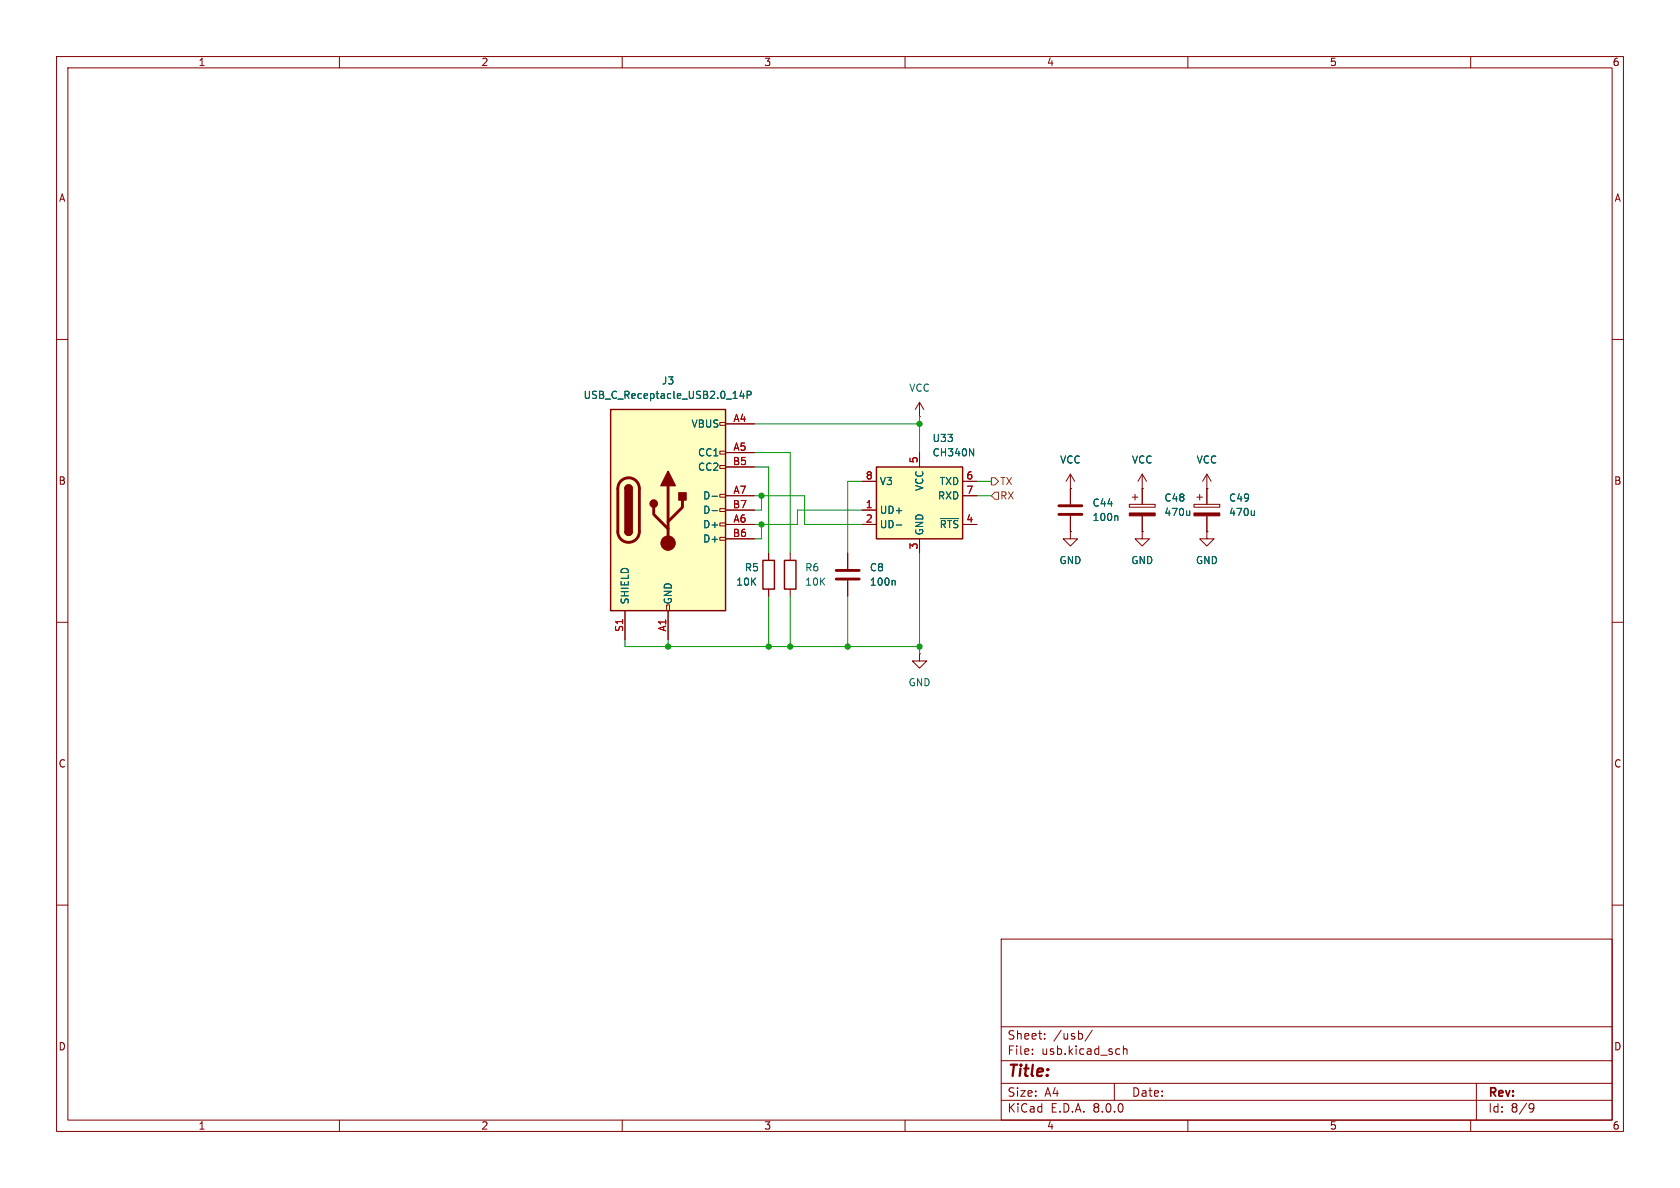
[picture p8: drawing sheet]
<svg xmlns="http://www.w3.org/2000/svg" width="297mm" height="210mm" viewBox="0 0 297 210" stroke-linecap="round" stroke-linejoin="round" font-family="sans-serif">
<g fill="none" stroke="#840000" stroke-width=".18">
<path d="M10 10h277v190h-277zM12 12h273v186h-273zM60 10v2M110 10v2M160 10v2M210 10v2M260 10v2M10 60h2M285 60h2M162.6 73.7h.1M162.6 71.1l-.8 1.3M162.6 71.1v2.6"/>
<path d="M162.6 71.1l.7 1.3M149.9 97.8v2.8M189.2 94v1.3h1.3l-1.3 1.2-1.2-1.2h1.2M189.2 94h.1M189.2 86.4h.1M189.2 83.8v5.4M189.2 91.2v2.8M189.2 83.8l-.7 1.3M189.2 83.8l.8 1.3M199.6 89.2h4.6v.5h-4.6zM200.2 87.9h1M200.7 87.4v1"/>
<path d="M201.9 86.4h.1M201.9 83.8l-.7 1.3M201.9 83.8v5.4M201.9 91.2v2.8M201.9 83.8l.8 1.3M213.4 94v1.3h1.2l-1.2 1.2-1.3-1.2h1.3M213.4 94h.1M10 110h2M149.9 102.6v2.8M162.6 115.6v1.2h1.2l-1.2 1.3-1.3-1.3h1.3M162.6 115.6h.1M285 110h2"/>
<path d="M10 160h2M285 160h2M177 166h108v32h-108zM60 198v2M110 198v2M160 198v2M177 194.5h108M177 191.5h108M177 187.5h108M177 181.5h108M182.5 186.3v.1M182.5 185.5v.1"/>
<path d="M184.7 183.6v.1M184.7 182.8v.1M193.1 182.1l-1.3 2M197 191.5v3M197.8 185.4l.2 .1M198 186.3l-.2 .1M198.6 184.9v1.5M198.6 185.5l.2-.1 .4 .1v.9M210 198v2M260 198v2M261 191.5v6.5M270.6 195.1l.5 .1a.99 .99 0 0 1-.4 1.4h-.2"/>
<path d="M271.2 195.7l-.3 .3h-.3"/>
</g>
<path d="M187.2 90.9h4.1M187.2 89.4h4.1M147.8 102.4h4.1M147.8 100.8h4.1" fill="none" stroke="#840000" stroke-width=".51"/>
<path d="M197.4 91.2l.2 .2v.6M210.3 90.3v.8M210.3 91l-.2 .1M158.1 102.6l.2 .2v.6" fill="none" stroke="#006464" stroke-width=".18"/>
<path d="M199.6 90.7h4.6v.5h-4.6z" fill="#840000" stroke="#840000" stroke-width=".18"/>
<path d="M154.9 82.6h15.3v12.7h-15.3z" fill="#ffffc2"/>
<path d="M138.7 99.1h2v5h-2zM154.9 82.6h15.3v12.7h-15.3z" fill="none" stroke="#840000" stroke-width=".25"/>
<g fill="none" stroke="#840000" stroke-width=".18">
<path d="M139.7 97.8v1.3M152.4 90.2h2.5M152.4 92.7h2.5M152.4 85.1h2.5M162.6 80v2.6M162.6 95.3v2.5M170.2 92.7h2.5M170.2 85.1h2.5M170.2 87.6h2.5M201.9 94v1.3h1.3l-1.3 1.2-1.2-1.2h1.2M201.9 94h.1M211.1 89.2h4.5v.5h-4.5z"/>
<path d="M211.6 87.9h1M212.1 87.4v1M213.4 86.4h.1M213.4 83.8l-.8 1.3M213.4 83.8v5.4M213.4 91.2v2.8M213.4 83.8l.7 1.3M139.7 104.1v1.3"/>
</g>
<path d="M171.4 79.3l.7 1.3v-1.3M158.5 92.8h.9M166.3 91.7h3.1M221.8 90.3v.8M221.8 91l-.2 .1" fill="none" stroke="#006464" stroke-width=".18"/>
<path d="M211.1 90.7h4.5v.5h-4.5z" fill="#840000" stroke="#840000" stroke-width=".18"/>
<path d="M107.9 72.4h20.4v35.6h-20.4z" fill="#ffffc2"/>
<g fill="none" stroke="#840000" stroke-width=".18">
<path d="M127.3 79.8h1v.5h-1zM127.3 74.7h1v.5h-1zM128.3 74.9h5M127.3 95h1v.5h-1zM127.3 92.5h1v.5h-1zM127.3 89.9h1v.5h-1zM127.3 87.4h1v.5h-1zM127.3 82.3h1v.5h-1zM128.3 80h5M128.3 92.7h5M128.3 87.6h5M128.3 82.6h5"/>
<path d="M128.3 95.3h5M128.3 90.2h5M135.9 97.8v1.3M149.9 97.8v2.8M152.4 92.7h2.5M152.4 90.2h2.5M152.4 85.1h2.5M162.6 80v2.6M162.6 95.3v2.5M170.2 92.7h2.5M170.2 87.6h2.5M170.2 85.1h2.5"/>
<path d="M189.2 94h.1M189.2 86.4h.1M189.2 86.4v2.8M189.2 91.2v2.8M201.9 86.4h.1M201.9 94h.1M201.9 86.4v2.8M201.9 91.2v2.8M213.4 94h.1M213.4 86.4h.1M213.4 86.4v2.8M213.4 91.2v2.8"/>
<path d="M110.5 108v5M117.9 106.9h.5v1.1h-.5zM118.1 108v5M135.9 104.1v1.3M149.9 102.6v2.8"/>
</g>
<path d="M107.9 72.4h20.4v35.6h-20.4zM110.5 94a.64 .64 0 0 0 .6 .6 .64 .64 0 0 0 .7-.6M110.5 86.4a.64 .64 0 0 1 .6-.7 .64 .64 0 0 1 .7 .7M134.9 99.1h2v5h-2z" fill="none" stroke="#840000" stroke-width=".25"/>
<path d="M109.8 85a1.91 1.91 0 0 1 2-.4 1.91 1.91 0 0 1 1.2 1.8v7.6a1.91 1.91 0 0 1-1.9 1.9 1.91 1.91 0 0 1-1.9-1.9v-7.8l.2-.6zM115.6 89.7v1.2l2.5 2.6M118.1 85.9v10.1M120.6 88.4v1.3l-2.5 2.5" fill="none" stroke="#840000" stroke-width=".51"/>
<g fill="#840000" stroke="#840000" stroke-width=".25">
<path d="M110.5 94h1.3a.64 .64 0 0 1-.7 .6 .64 .64 0 0 1-.6-.6z"/>
<path d="M110.5 86.4h1.3v7.6h-1.3z"/>
<path d="M110.7 85.9a.64 .64 0 0 1 .7-.1 .64 .64 0 0 1 .4 .6h-1.3z"/>
<path d="M118.1 83.3l1.3 2.6h-2.6z"/>
<path d="M120 87.1h1.3v1.3h-1.3z"/>
<circle cx="115.6" cy="89" r=".63"/>
</g>
<circle cx="118.1" cy="96" r="1.27" fill="#840000" stroke="#840000" stroke-width=".18"/>
<g fill="none" stroke="#006464" stroke-width=".18">
<path d="M131.1 69.1l-.3 .9h.8M131.4 69.6v.8M132.1 69.8h.6l.1-.2-.1-.3-.6-.1v1.2M171.4 79.3l.7 1.3v-1.3M125.9 87.7h1M125.9 90.3h1M158.5 92.8h.9M166.3 91.7h3.1M197.4 91.2l.2 .2v.6M210.3 90.3v.8M210.3 91l-.2 .1M221.8 90.3v.8"/>
<path d="M221.8 91l-.2 .1M158.1 102.6l.2 .2v.6"/>
</g>
<path d="M175.3 84.5h.6l.6 .6-.6 .6h-.6zM175.9 87h.6v1.3h-.6l-.6-.7z" fill="none" stroke="#725600" stroke-width=".18"/>
<g fill="none" stroke="#009600" stroke-width=".18">
<path d="M133.3 74.9h29.3M162.6 73.7v6.3M133.3 87.6h8.9v5.1h10.2M133.3 82.6h2.6v15.2M133.3 80h6.4v17.8M134.6 87.6v2.6h-1.3M134.6 92.7v2.6h-1.3M152.4 90.2h-11.4v2.5h-7.7M152.4 85.1h-2.5v12.7M162.6 97.8v17.8M172.7 87.6h2.6M172.7 85.1h2.6"/>
<path d="M110.5 113v1.3h52.1M118.1 113v1.3M135.9 105.4v8.9M139.7 105.4v8.9M149.9 105.4v8.9"/>
</g>
<g fill="#009600" stroke="#009600" stroke-width=".18">
<circle cx="134.6" cy="87.6" r=".46"/>
<circle cx="162.6" cy="74.9" r=".46"/>
<circle cx="162.6" cy="114.3" r=".46"/>
<circle cx="135.9" cy="114.3" r=".46"/>
<circle cx="134.6" cy="92.7" r=".46"/>
<circle cx="149.9" cy="114.3" r=".46"/>
<circle cx="139.7" cy="114.3" r=".46"/>
<circle cx="118.1" cy="114.3" r=".46"/>
</g>
<text font-size="2.8" fill="#840000" x="178" y="190.9">Title:</text>
<g font-size="2.1" fill="#840000">
<text x="178" y="184">Sheet:</text>
<text x="186.2" y="184">/usb/</text>
<text x="178" y="186.7">File:</text>
<text x="184.1" y="186.7">usb.kicad_sch</text>
<text x="178" y="196.9">KiCad</text>
<text x="178" y="194.1">Size:</text>
<text x="184.7" y="194.1">A4</text>
<text x="185.7" y="196.9">E.D.A.</text>
<text x="193.3" y="196.9">8.0.0</text>
<text x="200" y="194.1">Date:</text>
<text x="263" y="194.3">Rev:</text>
<text x="263" y="196.9">Id:</text>
<text x="267.1" y="196.9">8/9</text>
</g>
<g font-size="1.8" fill="#840000">
<text x="35" y="11.9">1</text>
<text x="85" y="11.9">2</text>
<text x="135" y="11.9">3</text>
<text x="185" y="11.9">4</text>
<text x="235" y="11.9">5</text>
<text x="285" y="11.9">6</text>
<text x="10.3" y="35.9">A</text>
<text x="285.3" y="35.9">A</text>
<text x="10.3" y="85.9">B</text>
<text x="285.3" y="85.9">B</text>
<text x="10.3" y="135.9">C</text>
<text x="285.3" y="135.9">C</text>
<text x="10.3" y="185.9">D</text>
<text x="285.3" y="185.9">D</text>
<text x="35" y="199.9">1</text>
<text x="85" y="199.9">2</text>
<text x="135" y="199.9">3</text>
<text x="185" y="199.9">4</text>
<text x="235" y="199.9">5</text>
<text x="285" y="199.9">6</text>
</g>
<g font-size="1.8" fill="#006464">
<text x="103.1" y="70.7">USB_C_Receptacle_USB2.0_14P</text>
<text x="116.9" y="68.2">J3</text>
<text x="160.6" y="69.4">VCC</text>
<text x="122.2" y="75.8">VBUS</text>
<text x="123.3" y="80.9">CC1</text>
<text x="123.3" y="83.4">CC2</text>
<text x="164.8" y="78.3">U33</text>
<text x="164.8" y="80.9">CH340N</text>
<text x="187.3" y="82.1">VCC</text>
<text x="200" y="82.1">VCC</text>
<text x="211.4" y="82.1">VCC</text>
<text x="124.2" y="88.5">D-</text>
<text x="155.4" y="86">V3</text>
<text x="163.4" y="86.9" transform="rotate(-90 163.4 86.9)">VCC</text>
<text x="165.7" y="88.5">RXD</text>
<text x="166" y="86">TXD</text>
<text x="193" y="89.8">C44</text>
<text x="205.7" y="88.9">C48</text>
<text x="217.2" y="88.9">C49</text>
<text x="124.2" y="93.6">D+</text>
<text x="124.2" y="91">D-</text>
<text x="155.4" y="91">UD+</text>
<text x="155.4" y="93.6">UD-</text>
<text x="163.4" y="94.7" transform="rotate(-90 163.4 94.7)">GND</text>
<text x="166" y="93.6">~{RTS}</text>
<text x="193" y="92.3">100n</text>
<text x="205.7" y="91.4">470u</text>
<text x="217.2" y="91.4">470u</text>
<text x="124.2" y="96.1">D+</text>
<text x="131.6" y="101.2">R5</text>
<text x="142.2" y="101.2">R6</text>
<text x="153.7" y="101.2">C8</text>
<text x="187.2" y="99.9">GND</text>
<text x="199.9" y="99.9">GND</text>
<text x="211.3" y="99.9">GND</text>
<text x="111.4" y="106.9" transform="rotate(-90 111.4 106.9)">SHIELD</text>
<text x="119" y="106.9" transform="rotate(-90 119 106.9)">GND</text>
<text x="130.1" y="103.7">10K</text>
<text x="142.2" y="103.7">10K</text>
<text x="153.7" y="103.7">100n</text>
<text x="160.5" y="121.5">GND</text>
</g>
<g font-size="1.8" fill="#a90000">
<text x="129.6" y="74.7">A4</text>
<text x="129.5" y="82.3">B5</text>
<text x="129.6" y="79.8">A5</text>
<text x="162.3" y="82" transform="rotate(-90 162.3 82)">5</text>
<text x="129.5" y="89.9">B7</text>
<text x="129.6" y="87.4">A7</text>
<text x="153" y="89.9">1</text>
<text x="153" y="84.8">8</text>
<text x="170.7" y="84.8">6</text>
<text x="170.7" y="87.4">7</text>
<text x="129.5" y="95">B6</text>
<text x="129.6" y="92.5">A6</text>
<text x="153" y="92.5">2</text>
<text x="170.7" y="92.5">4</text>
<text x="162.3" y="97.2" transform="rotate(-90 162.3 97.2)">3</text>
<text x="110.2" y="111.8" transform="rotate(-90 110.2 111.8)">S1</text>
<text x="117.9" y="111.7" transform="rotate(-90 117.9 111.7)">A1</text>
</g>
<g font-size="1.8" fill="#725600">
<text x="176.7" y="86">TX</text>
<text x="176.7" y="88.5">RX</text>
</g>
</svg>
